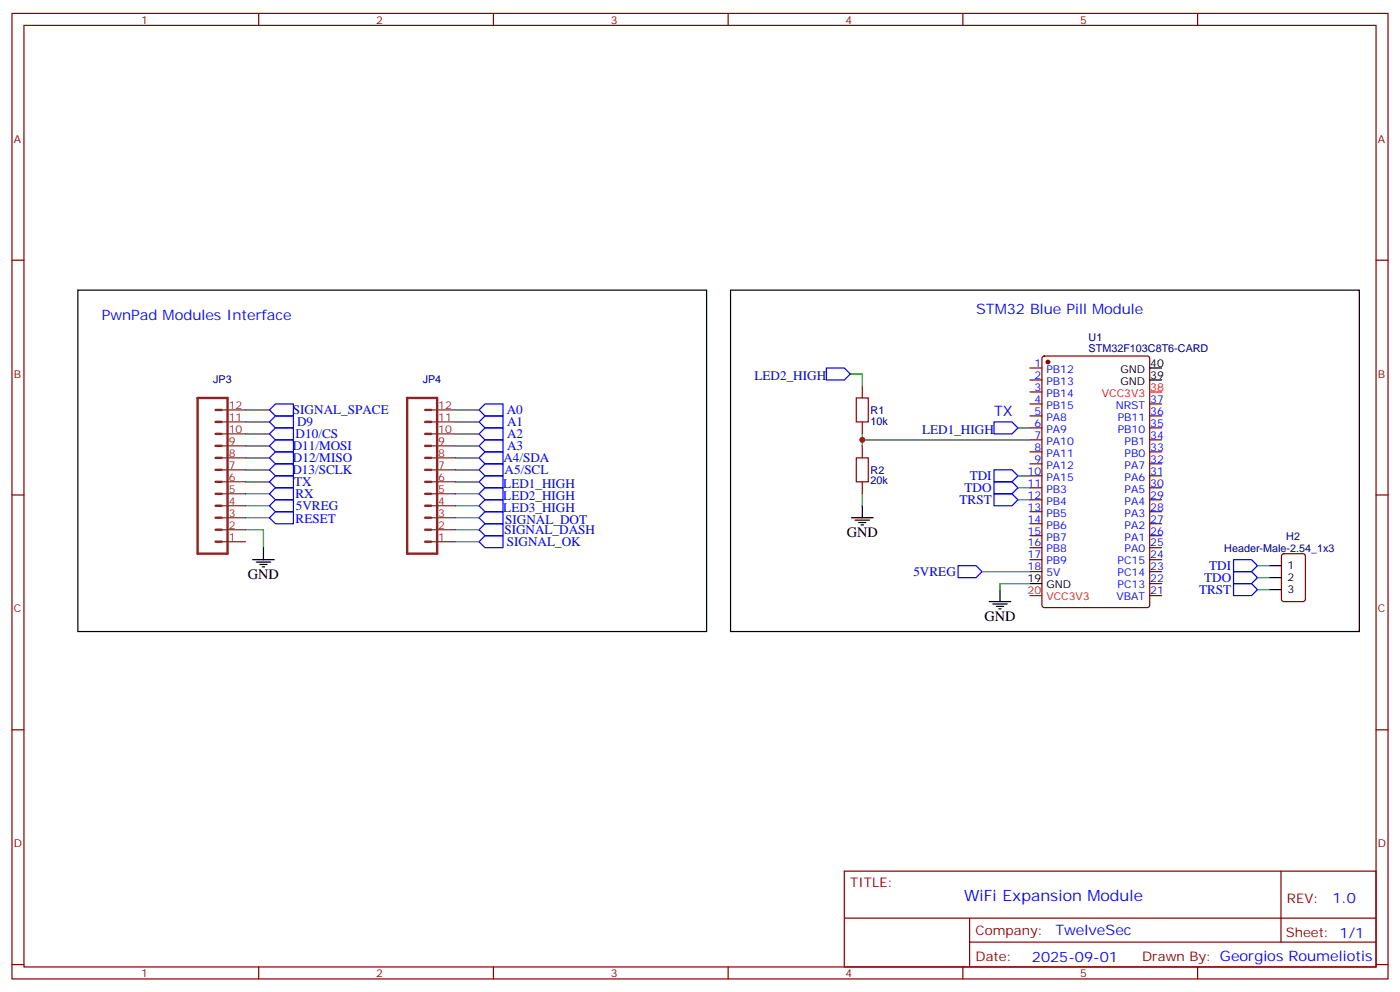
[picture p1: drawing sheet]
<svg xmlns="http://www.w3.org/2000/svg" width="412mm" height="292mm" viewBox="0 0 412 292" stroke-linecap="round" stroke-linejoin="round" font-family="sans-serif">
<g fill="none" stroke="#870000" stroke-width=".35">
<path d="M3.5 4h405.4v284.3h-405.4zM7.1 7.5h398.2v277.3h-398.2zM76.2 4v3.5M145.3 4v3.5M214.5 4v3.5M283.6 4v3.5M352.8 4v3.5M3.5 76.6h3.6M405.3 76.6h3.6M254 113.7v3.5M303.4 108.4h3.5M303.4 111.9h3.5"/>
<path d="M303.4 115.4h3.5M303.4 119h3.5M307.2 105.1l.4-.3h30.4l.6 .5 .1 72.9-.5 .7h-30.6l-.6-.4-.1-72.9zM338.7 119h3.5M254 124.2v3.6M254 131.3v3.5M303.4 122.5h3.5M303.4 126h3.5M303.4 129.5h3.5M303.4 133.1h3.5M303.4 136.6h3.5M338.7 122.5h3.5"/>
<path d="M338.7 126h3.5M338.7 129.5h3.5M338.7 133.1h3.5M338.7 136.6h3.5M3.5 145.8h3.6M254 141.9v3.5M303.4 140.1h3.5M303.4 143.7h3.5M303.4 147.2h3.5M303.4 150.7h3.5M303.4 154.2h3.5M303.4 157.8h3.5"/>
<path d="M338.7 140.1h3.5M338.7 143.7h3.5M338.7 147.2h3.5M338.7 150.7h3.5M338.7 154.2h3.5M338.7 157.8h3.5M405.3 145.8h3.6M303.4 161.3h3.5M303.4 164.8h3.5M303.4 168.3h3.5M338.7 161.3h3.5M338.7 164.8h3.5"/>
<path d="M338.7 168.3h3.5M338.7 175.4h3.5M338.7 171.9h3.5M377.7 163.3l.5-.2h5.6l.7 .4v13l-.4 .6-5.9 .1-.7-.5v-12.9zM3.5 214.9h3.6M405.3 214.9h3.6M248.7 256.5h156.6v28.3h-156.6zM377.3 256.6v20.8M248.7 270.4h156.5M285.6 277.4h119.6M285.6 270.4v14.1M3.5 284.1h3.6"/>
<path d="M76.2 284.8v3.5M145.3 284.8v3.5M214.5 284.8v3.5M283.6 284.8v3.5M352.8 284.8v3.5M405.3 284.1h3.6"/>
</g>
<g fill="none" stroke="#000" stroke-width=".35">
<path d="M22.9 85.4h185.2v100.6h-185.2zM215.2 85.4h185.2v100.6h-185.2zM338.7 111.9h3.5M338.7 108.4h3.5M250.8 152.5h6.4M251.9 153.2h4.2M252.9 153.9h2.2M253.6 154.6h.8M254 148.9v3.6M74.4 164.8h6.4M75.5 165.5h4.2M76.6 166.2h2.1"/>
<path d="M77.3 166.9h.7M77.6 161.3v3.5M291.4 177.2h6.3M292.5 177.9h4.2M293.5 178.6h2.1M294.2 179.3h.7M294.6 173.6v3.6M303.4 171.9h3.5M373.9 173.6h3.6M373.9 166.6h3.6M373.9 170.1h3.6"/>
</g>
<g fill="none" stroke="#008700" stroke-width=".35">
<path d="M250.5 110.1h3.5v3.6M72.3 120.7h7.1M72.3 124.2h7.1M72.3 127.8h7.1M72.3 131.3h7.1M72.3 134.8h7.1M72.3 138.4h7.1M134.1 120.7h7M134.1 124.2h7M134.1 127.8h7M134.1 131.3h7M134.1 134.8h7"/>
<path d="M134.1 138.4h7M254 129.5h49.4M254 127.8v3.5M299.9 126h3.5M72.3 156h5.3v5.3M72.3 148.9h7.1M72.3 145.4h7.1M72.3 141.9h7.1M72.3 152.5h7.1M134.1 141.9h7M134.1 145.4h7M134.1 148.9h7"/>
<path d="M134.1 152.5h7M134.1 156h7M134.1 159.5h7M254 145.4v3.5M299.9 140.1h3.5M299.9 143.7h3.5M299.9 147.2h3.5M289.3 168.3h14.1M303.4 171.9h-8.8v1.7M370.4 166.6h3.5M370.4 170.1h3.5M370.4 173.6h3.5"/>
</g>
<g fill="none" stroke="#00f" stroke-width=".35">
<path d="M81.1 119h5.3v3.5h-5.3l-1.7-1.8zM142.9 119h5.3v3.5h-5.3l-1.8-1.8zM243.4 108.4h5.3l1.8 1.7-1.8 1.8h-5.3zM81.1 122.5h5.3v3.5h-5.3l-1.7-1.8zM81.1 126h5.3v3.5h-5.3l-1.7-1.7zM81.1 129.5h5.3v3.6h-5.3l-1.7-1.8zM81.1 133.1h5.3v3.5h-5.3l-1.7-1.8zM81.1 136.6h5.3v3.5h-5.3l-1.7-1.7zM141.1 127.8l1.8-1.8h5.3v3.5h-5.3zM141.1 134.8l1.8-1.7h5.3v3.5h-5.3zM142.9 122.5h5.3v3.5h-5.3l-1.8-1.8zM142.9 129.5h5.3v3.6h-5.3l-1.8-1.8z"/>
<path d="M142.9 136.6h5.3v3.5h-5.3l-1.8-1.7zM292.8 138.4h5.3l1.8 1.7-1.8 1.8h-5.3zM292.8 124.2h5.3l1.8 1.8-1.8 1.8h-5.3zM79.4 152.5l1.7-1.8h5.3v3.5h-5.3zM79.4 148.9l1.7-1.7h5.3v3.5h-5.3zM79.4 141.9l1.7-1.8h5.3v3.6h-5.3zM79.4 145.4l1.7-1.7h5.3v3.5h-5.3zM141.1 145.4l1.8-1.7h5.3v3.5h-5.3zM141.1 152.5l1.8-1.8h5.3v3.5h-5.3zM141.1 159.5l1.8-1.7h5.3v3.5h-5.3zM142.9 140.1h5.3v3.6h-5.3l-1.8-1.8zM142.9 147.2h5.3v3.5h-5.3l-1.8-1.8z"/>
<path d="M142.9 154.2h5.3v3.6h-5.3l-1.8-1.8zM292.8 145.4h5.3l1.8 1.8-1.8 1.7h-5.3zM292.8 141.9h5.3l1.8 1.8-1.8 1.7h-5.3zM282.2 166.6h5.3l1.8 1.7-1.8 1.8h-5.3zM363.4 164.8h5.3l1.7 1.8-1.7 1.7h-5.3zM363.4 168.3h5.3l1.7 1.8-1.7 1.8h-5.3zM363.4 171.9h5.3l1.7 1.7-1.7 1.8h-5.3z"/>
</g>
<g fill="none" stroke="#8c2424" stroke-width=".71">
<path d="M58.2 117.2h8.8v45.9h-8.8zM119.9 117.2h8.9v45.9h-8.9zM63.5 138.4h1.8M63.5 134.8h1.8M63.5 131.3h1.8M63.5 127.8h1.8M63.5 124.2h1.8M63.5 120.7h1.8M125.2 138.4h1.8M125.2 134.8h1.8M125.2 131.3h1.8M125.2 127.8h1.8"/>
<path d="M125.2 124.2h1.8M125.2 120.7h1.8M63.5 152.5h1.8M63.5 156h1.8M63.5 159.5h1.8M63.5 145.4h1.8M63.5 148.9h1.8M63.5 141.9h1.8M125.2 152.5h1.8M125.2 156h1.8M125.2 159.5h1.8M125.2 145.4h1.8"/>
<path d="M125.2 148.9h1.8M125.2 141.9h1.8"/>
</g>
<g fill="none" stroke="#8c2424" stroke-width=".35">
<path d="M65.3 138.4h7M65.3 134.8h7M65.3 131.3h7M65.3 127.8h7M65.3 124.2h7M65.3 120.7h7M127 138.4h7.1M127 134.8h7.1M127 131.3h7.1M127 127.8h7.1M127 124.2h7.1M127 120.7h7.1"/>
<path d="M65.3 159.5h7M65.3 156h7M65.3 152.5h7M65.3 148.9h7M65.3 145.4h7M65.3 141.9h7M127 159.5h7.1M127 156h7.1M127 152.5h7.1M127 148.9h7.1M127 145.4h7.1M127 141.9h7.1"/>
</g>
<circle cx="308.7" cy="106.6" r=".53" fill="#870000" stroke="#870000" stroke-width=".35"/>
<path d="M338.7 115.4h3.5M303.4 175.4h3.5" fill="none" stroke="#f00" stroke-width=".35"/>
<path d="M252.2 117.2h3.6v7h-3.6zM252.2 134.8h3.6v7.1h-3.6z" fill="none" stroke="#a10000" stroke-width=".35"/>
<circle cx="254" cy="129.5" r=".88" fill="#c00"/>
<text font-size="4.6" fill="#00f" x="284" y="265.4">WiFi Expansion Module</text>
<g font-size="4.2" fill="#00f">
<text x="30" y="94.3">PwnPad Modules Interface</text>
<text x="287.5" y="92.5">STM32 Blue Pill Module</text>
<text x="292.8" y="122.5">TX</text>
<text x="392.5" y="265.8">1.0</text>
<text x="310.9" y="275.4">TwelveSec</text>
<text x="304" y="283.2">2025-09-01</text>
</g>
<g font-size="4.2">
<text x="249.4" y="158.1">GND</text>
<text x="73" y="170.5">GND</text>
<text x="290" y="182.8">GND</text>
</g>
<g font-size="3.9" fill="#00f">
<text x="222.2" y="111.9">LED2_HIGH</text>
<text x="86.3" y="122">SIGNAL_SPACE</text>
<text x="87.5" y="125.6">D9</text>
<text x="149.3" y="122">A0</text>
<text x="149.4" y="125.6">A1</text>
<text x="87.1" y="129">D10/CS</text>
<text x="149.4" y="129.1">A2</text>
<text x="271.6" y="127.8">LED1_HIGH</text>
<text x="86.2" y="132.6">D11/MOSI</text>
<text x="86.3" y="136.1">D12/MISO</text>
<text x="148.3" y="136.1">A4/SDA</text>
<text x="149.4" y="132.6">A3</text>
<text x="86.1" y="139.6">D13/SCLK</text>
<text x="86.7" y="143.1">TX</text>
<text x="148.3" y="143.7">LED1_HIGH</text>
<text x="148.6" y="139.6">A5/SCL</text>
<text x="285.7" y="141.4">TDI</text>
<text x="87" y="146.6">RX</text>
<text x="148.3" y="147.2">LED2_HIGH</text>
<text x="282.7" y="148.4">TRST</text>
<text x="284.1" y="144.9">TDO</text>
<text x="87.1" y="153.9">RESET</text>
<text x="87.1" y="150.2">5VREG</text>
<text x="148.3" y="150.7">LED3_HIGH</text>
<text x="148.8" y="154.2">SIGNAL_DOT</text>
<text x="148.6" y="157.3">SIGNAL_DASH</text>
<text x="149.3" y="160.8">SIGNAL_OK</text>
<text x="356.2" y="167.7">TDI</text>
<text x="269.1" y="169.6">5VREG</text>
<text x="354.7" y="171.4">TDO</text>
<text x="353.2" y="174.9">TRST</text>
</g>
<g font-size="3.9" fill="#800">
<text x="250.5" y="261.1">TITLE:</text>
<text x="379.1" y="265.8">REV:</text>
<text x="287.4" y="275.3">Company:</text>
<text x="378.7" y="275.9">Sheet: 1/1</text>
<text x="287.4" y="283">Date:</text>
<text x="336.4" y="283.1">Drawn By: Georgios Roumeliotis</text>
</g>
<g font-size="3.2" fill="#800">
<text x="41.6" y="6.9">1</text>
<text x="110.8" y="6.9">2</text>
<text x="179.9" y="6.9">3</text>
<text x="249.1" y="6.9">4</text>
<text x="318.2" y="6.9">5</text>
<text x="4.1" y="42.1">A</text>
<text x="405.9" y="42.1">A</text>
<text x="4.1" y="111.2">B</text>
<text x="405.9" y="111.2">B</text>
<text x="4.1" y="180.3">C</text>
<text x="405.9" y="180.3">C</text>
<text x="4.1" y="249.5">D</text>
<text x="405.9" y="249.5">D</text>
<text x="41.6" y="287.8">1</text>
<text x="110.8" y="287.8">2</text>
<text x="179.9" y="287.8">3</text>
<text x="249.1" y="287.8">4</text>
<text x="318.2" y="287.8">5</text>
</g>
<g font-size="3.2" fill="#000080">
<text x="320.7" y="100.5">U1</text>
<text x="320.7" y="103.7">STM32F103C8T6-CARD</text>
<text x="62.8" y="112.8">JP3</text>
<text x="124.5" y="112.8">JP4</text>
<text x="256.5" y="125">10k</text>
<text x="256.5" y="121.9">R1</text>
<text x="256.5" y="142.7">20k</text>
<text x="256.5" y="139.5">R2</text>
<text x="378.9" y="158.9">H2</text>
<text x="360.6" y="162.4">Header-Male-2.54_1x3</text>
</g>
<g font-size="3.2" fill="#00f">
<text x="304.7" y="108">1</text>
<text x="304.7" y="111.5">2</text>
<text x="308.2" y="109.8">PB12</text>
<text x="308.2" y="113.3">PB13</text>
<text x="304.7" y="115.1">3</text>
<text x="304.7" y="118.6">4</text>
<text x="308.2" y="116.8">PB14</text>
<text x="338.8" y="118.6">37</text>
<text x="304.7" y="122.1">5</text>
<text x="304.7" y="125.7">6</text>
<text x="308.2" y="120.4">PB15</text>
<text x="308.2" y="123.9">PA8</text>
<text x="328.7" y="120.4">NRST</text>
<text x="329.2" y="123.9">PB11</text>
<text x="338.8" y="125.7">35</text>
<text x="338.8" y="122.1">36</text>
<text x="304.7" y="129.2">7</text>
<text x="308.2" y="127.4">PA9</text>
<text x="308.2" y="131">PA10</text>
<text x="329.2" y="127.4">PB10</text>
<text x="331.3" y="131">PB1</text>
<text x="338.8" y="129.2">34</text>
<text x="304.7" y="132.7">8</text>
<text x="304.7" y="136.2">9</text>
<text x="308.2" y="134.5">PA11</text>
<text x="331.3" y="134.5">PB0</text>
<text x="338.8" y="136.2">32</text>
<text x="338.8" y="132.7">33</text>
<text x="302.7" y="139.8">10</text>
<text x="302.7" y="143.3">11</text>
<text x="308.2" y="138">PA12</text>
<text x="308.2" y="141.5">PA15</text>
<text x="331.3" y="141.5">PA6</text>
<text x="331.3" y="138">PA7</text>
<text x="338.8" y="143.3">30</text>
<text x="338.8" y="139.8">31</text>
<text x="302.7" y="146.8">12</text>
<text x="308.2" y="145.1">PB3</text>
<text x="308.2" y="148.6">PB4</text>
<text x="331.3" y="148.6">PA4</text>
<text x="331.3" y="145.1">PA5</text>
<text x="338.8" y="146.8">29</text>
<text x="302.7" y="150.4">13</text>
<text x="302.7" y="153.9">14</text>
<text x="308.2" y="152.1">PB5</text>
<text x="308.2" y="155.6">PB6</text>
<text x="331.3" y="155.6">PA2</text>
<text x="331.3" y="152.1">PA3</text>
<text x="338.8" y="153.9">27</text>
<text x="338.8" y="150.4">28</text>
<text x="302.7" y="157.4">15</text>
<text x="302.7" y="160.9">16</text>
<text x="308.2" y="159.2">PB7</text>
<text x="331.3" y="159.2">PA1</text>
<text x="338.8" y="160.9">25</text>
<text x="338.8" y="157.4">26</text>
<text x="302.7" y="164.5">17</text>
<text x="302.7" y="168">18</text>
<text x="308.2" y="162.7">PB8</text>
<text x="308.2" y="166.2">PB9</text>
<text x="329.2" y="166.2">PC15</text>
<text x="331.3" y="162.7">PA0</text>
<text x="338.8" y="168">23</text>
<text x="338.8" y="164.5">24</text>
<text x="308.2" y="169.8">5V</text>
<text x="329.2" y="173.3">PC13</text>
<text x="329.2" y="169.8">PC14</text>
<text x="338.8" y="171.5">22</text>
<text x="328.9" y="176.8">VBAT</text>
<text x="338.8" y="175">21</text>
</g>
<g font-size="3.2">
<text x="330.1" y="113.3">GND</text>
<text x="330.1" y="109.8">GND</text>
<text x="338.8" y="111.5">39</text>
<text x="338.8" y="108">40</text>
<text x="379.2" y="167.6">1</text>
<text x="302.7" y="171.5">19</text>
<text x="308.2" y="173.3">GND</text>
<text x="379.2" y="171.2">2</text>
<text x="379.2" y="174.7">3</text>
</g>
<g font-size="3.2" fill="#f00">
<text x="324.6" y="116.8">VCC3V3</text>
<text x="338.8" y="115.1">38</text>
<text x="302.7" y="175">20</text>
<text x="308.2" y="176.8">VCC3V3</text>
</g>
<g font-size="3.2" fill="#8d2323">
<text x="67.4" y="123.9">11</text>
<text x="67.4" y="120.4">12</text>
<text x="129.1" y="123.9">11</text>
<text x="129.1" y="120.4">12</text>
<text x="67.4" y="131">9</text>
<text x="67.4" y="127.4">10</text>
<text x="129.1" y="131">9</text>
<text x="129.1" y="127.4">10</text>
<text x="67.4" y="134.5">8</text>
<text x="129.1" y="134.5">8</text>
<text x="67.4" y="141.5">6</text>
<text x="67.4" y="138">7</text>
<text x="129.1" y="141.5">6</text>
<text x="129.1" y="138">7</text>
<text x="67.4" y="148.6">4</text>
<text x="67.4" y="145.1">5</text>
<text x="129.1" y="148.6">4</text>
<text x="129.1" y="145.1">5</text>
<text x="67.4" y="155.6">2</text>
<text x="67.4" y="152.1">3</text>
<text x="129.1" y="155.6">2</text>
<text x="129.1" y="152.1">3</text>
<text x="67.4" y="159.2">1</text>
<text x="129.1" y="159.2">1</text>
</g>
</svg>
